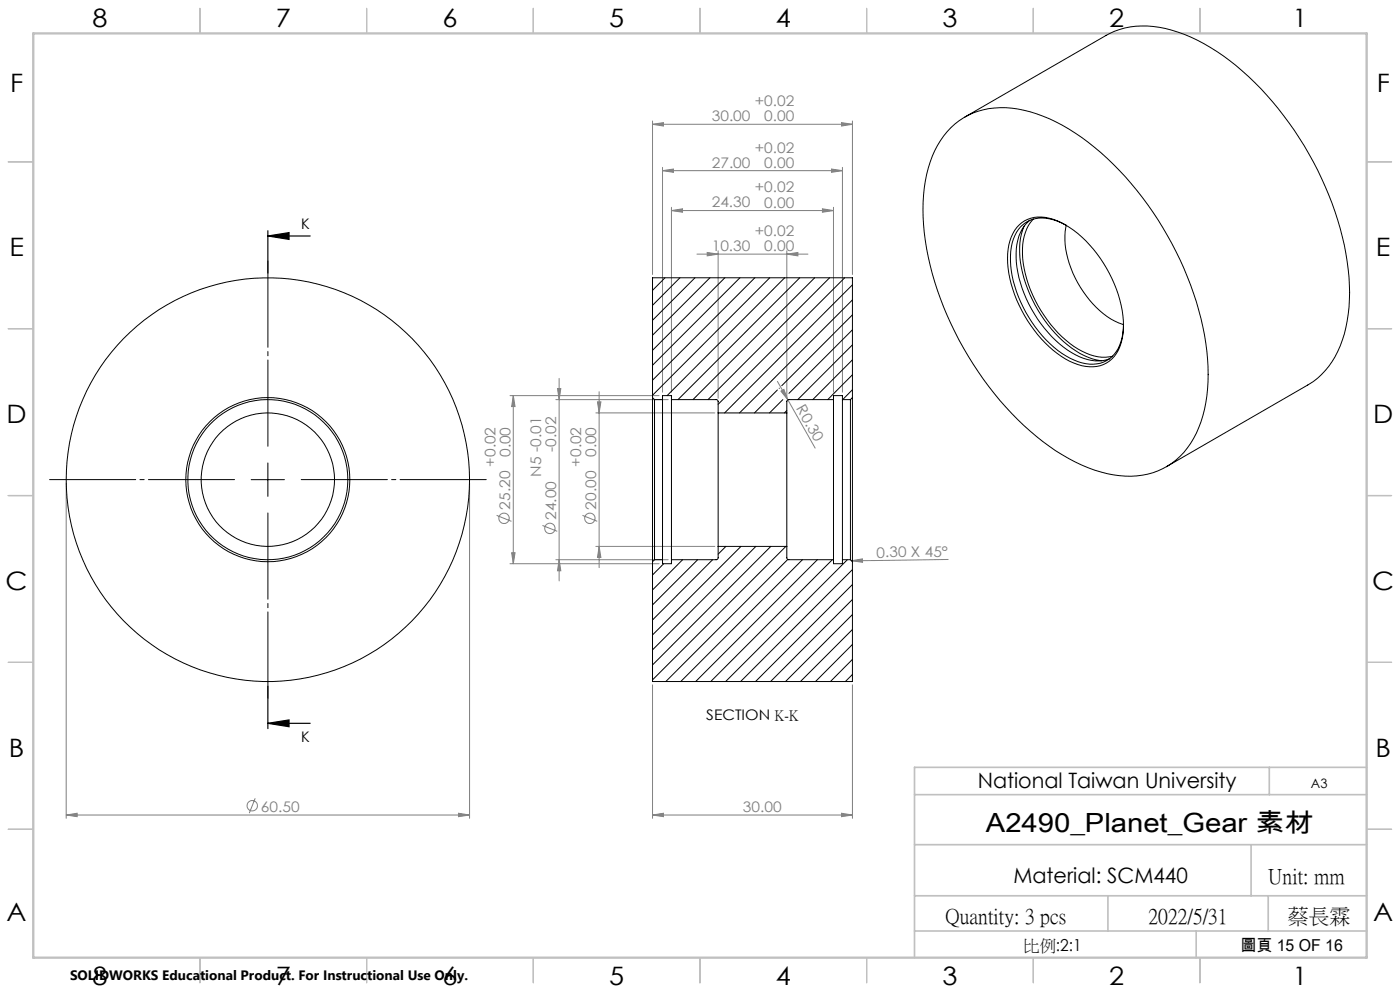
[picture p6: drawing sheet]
<svg xmlns="http://www.w3.org/2000/svg" width="420mm" height="297mm" viewBox="0 0 420 297" stroke-linecap="round" stroke-linejoin="round" font-family="sans-serif">
<g fill="none" stroke="#808080" stroke-width=".3">
<path d="M195.8 37.2l3.2-.4v1zM195.8 36.3v46M195.8 37.2h59.9M252.4 36.8l3.3 .4-3.3 .6zM255.7 36.3v46M198.8 51.1l3.2-.4v.9zM198.8 50.2v67.3M198.8 51.1h53.9M249.4 50.7l3.3 .4-3.3 .5zM252.7 50.2v67.3M201.4 63.1l3.4-.5v1zM201.4 62.1v55.4"/>
<path d="M201.4 63.1h48.6M209.1 76.2h33.3M212.2 75.7l3.2 .5-3.2 .5zM215.4 75.2v44.1M236 76.2l3.4-.5v1zM236 75.2v44.1M246.7 62.6l3.3 .5-3.3 .5zM250 62.1v55.4M153 118.6h44.7M154 118.6l.5 3.2h-1zM154 118.6v50.3M166.8 119.8h33.6"/>
<path d="M167.3 116.4h.9l-.5 3.4zM167.7 113.4v60.7M179.7 117.4v52.7M233.2 114.3l11.3 20M234.3 117.2l.9-.5 1.2 3.1zM178.8 123.8h35.7M179.2 120.4h1.1l-.6 3.4zM19.9 144.7v100.5M140.9 144.7v100.5M149 154.4l4.4 1.8M162.7 157.5l4.5 1.7M174.7 154.4l4.5 1.8"/>
<path d="M153 168.9h44.7M153.5 165.7h1l-.5 3.2zM166.8 167.7h33.6M167.7 167.7l.5 3.4h-.9zM178.8 163.8h35.7M179.7 163.8l.6 3.3h-1.1zM255.4 168.1l3.3-.6 .1 1zM284.4 167.7l-29 .4M195.8 205.2v40M255.7 205.2v40M76.6 239.3l-1.8 4.4M19.9 244.3l3.2-.6v1.1z"/>
<path d="M19.9 244.3h121M137.5 243.7l3.4 .6-3.4 .5zM195.8 244.3l3.2-.6v1.1zM195.8 244.3h59.9M252.4 243.7l3.3 .6-3.3 .5z"/>
<circle cx="151.2" cy="155.3" r="1.56"/>
<circle cx="165" cy="158.4" r="1.56"/>
<circle cx="177" cy="155.3" r="1.56"/>
<circle cx="75.7" cy="241.5" r="1.56"/>
</g>
<path d="M80.4 70.7h12.7M80.4 69.1v12.7M80.4 70.7l6.3-1v2.1zM80.4 205.7v12.7M80.4 216.8h12.7M80.4 216.8l6.3-1v2z" fill="none" stroke="#000" stroke-width=".35"/>
<path d="M80.4 133.7v-55.5M70.4 143.7h-55.5M80.4 153.7v55.5M90.4 143.7h55.5" fill="none" stroke="#000" stroke-width=".3" stroke-dasharray="30.5 1.3 1.3 1.3" stroke-dashoffset="4.6"/>
<path d="M80.4 138.7v10.1M75.4 143.8h9.9" fill="none" stroke="#000" stroke-width=".3"/>
<g fill="none" stroke="#c0c0c0" stroke-width=".35">
<path d="M60 2.5v7.5M110 2.5v7.5M160 2.5v7.5M210 2.5v7.5M260 2.5v7.5M310 2.5v7.5M360 2.5v7.5M2.5 48.5h7.5M410 48.5h7.5M2.5 98.5h7.5M410 98.5h7.5M2.5 148.5h7.5"/>
<path d="M410 148.5h7.5M2.5 198.5h7.5M410 198.5h7.5M2.5 248.5h7.5M410 248.5h7.5M60 287v7.5M110 287v7.5M160 287v7.5M210 287v7.5M260 287v7.5M310 287v7.5M360 287v7.5"/>
</g>
<path d="M274.4 238.2h135.6M380.8 230v8.2M410 230h-135.6v56.9M274.4 253.1h135.6M375.3 253.1v15.4M274.4 279h135.7M274.4 268.5h135.6M332.4 268.5v10.5M358.8 279v8M380.5 268.5v10.5" fill="none" stroke="#c0c0c0" stroke-width=".5"/>
<path d="M10 10h400v277h-400z" fill="none" stroke="#c0c0c0" stroke-width=".7"/>
<path d="M80.4 70.7l6.3-1v2.1zM80.4 216.8l6.3-1v2z" fill="#000"/>
<g fill="#808080">
<path d="M255.4 168.1l3.3-.6 .1 1z"/>
<path d="M234.3 117.2l.9-.5 1.2 3.1z"/>
<path d="M236 76.2l3.4-.5v1zM212.2 75.7l3.2 .5-3.2 .5zM252.4 36.8l3.3 .4-3.3 .6zM195.8 37.2l3.2-.4v1z"/>
<path d="M19.9 244.3l3.2-.6v1.1zM137.5 243.7l3.4 .6-3.4 .5zM195.8 244.3l3.2-.6v1.1zM252.4 243.7l3.3 .6-3.3 .5zM201.4 63.1l3.4-.5v1zM246.7 62.6l3.3 .5-3.3 .5zM198.8 51.1l3.2-.4v.9zM249.4 50.7l3.3 .4-3.3 .5z"/>
<path d="M179.2 120.4h1.1l-.6 3.4zM179.7 163.8l.6 3.3h-1.1zM167.3 116.4h.9l-.5 3.4zM167.7 167.7l.5 3.4h-.9z"/>
<path d="M154 118.6l.5 3.2h-1zM153.5 165.7h1l-.5 3.2z"/>
</g>
<g fill="none" stroke="#000" stroke-width=".3">
<path d="M285.3 38.2a22.9 22.9 0 0 1 21.9-5.1 57.8 57.8 0 0 1 26.8 16.1 98.8 98.8 0 0 1 28.1 56 44.3 44.3 0 0 1-4 26.2 21.8 21.8 0 0 1-24.1 10.9 51.9 51.9 0 0 1-24.9-13.1 98.2 98.2 0 0 1-31.8-59.5 44.5 44.5 0 0 1 3.9-26.1 24.4 24.4 0 0 1 4.1-5.4zM289.4 35.1l42.4-24.5a24.8 24.8 0 0 1 19.7-1.6 62.3 62.3 0 0 1 26.7 17.6 98.5 98.5 0 0 1 26.3 54.1 44.7 44.7 0 0 1-4 26.2 22.1 22.1 0 0 1-8.2 8.5l-42.4 24.5M305.8 67.4a9.7 9.7 0 0 1 10.1-1.7 32.5 32.5 0 0 1 16.9 16.2 31.5 31.5 0 0 1 3.9 19.7 9.5 9.5 0 0 1-13.3 7.7 30.5 30.5 0 0 1-15.1-13.2 34 34 0 0 1-5.9-21.4l1-3.6a10 10 0 0 1 2.4-3.7zM306.2 67.9a9.7 9.7 0 0 1 11.1-1.6l2.5 1.2a28.4 28.4 0 0 0 7 22.4 21.8 21.8 0 0 0 10.2 7.4 12.1 12.1 0 0 1-5 10.8 11.4 11.4 0 0 1-11-.8 36.8 36.8 0 0 1-16.6-21.5 22.7 22.7 0 0 1 0-15.2zM307.2 67.8a22.9 22.9 0 0 0 0 15.6 39.7 39.7 0 0 0 16.8 22.5l3.7 1.7 2.8 .5M309 66a12.7 12.7 0 0 0-4.2 11.2 37.6 37.6 0 0 0 16.7 28.5 12.8 12.8 0 0 0 11.4 1.8M310 65.6a14.5 14.5 0 0 0-3.2 11.9 38.1 38.1 0 0 0 16.6 27.1 13.3 13.3 0 0 0 10.4 2.1M199.5 83.3l-3.7 3.7M204 83.3l-8.2 8.2M208.5 83.3l-12.7 12.7M213 83.3l-17.2 17.2M217.5 83.3l-21.7 21.7"/>
<path d="M222 83.3l-26.2 26.2M226.4 83.3l-30.6 30.6M230.9 83.3l-35.1 35.2M235.4 83.3l-35.3 35.3M239.9 83.3l-36.5 36.5M244.4 83.3l-36.5 36.5M248.9 83.3l-36.5 36.5M253.4 83.3l-38 37.9M255.7 85.4l-38.3 38.4M255.7 89.9l-33.8 33.9M255.7 94.4l-21.2 21.2M255.7 98.8l-19 19.1"/>
<path d="M195.8 119.2v49.1M195.8 119.2v-35.9h59.9v35.9M195.8 119.2l.6 .6M196.4 119.8v47.9M196.4 119.8h2.4M198.8 119.8v47.9M198.8 119.8v-1.2h2.6v1.2M201.4 119.8h13.7l.3 .4v3.6M201.4 119.8v47.9M233.2 116.9l-6.9 6.9M233.8 116.3v.1M234.8 119.8l-3.9 4"/>
<path d="M250 119.8h-13.5l-.5 .4v3.6M250 119.8v47.9M250 119.8v-1.2h2.7v1.2M252.7 119.8v47.9M252.7 119.8h2.4M255.1 119.8v47.9M255.7 103.4l-16.4 16.4M255.7 107.8l-11.9 12M255.7 112.3l-7.4 7.5M255.7 116.8l-2.9 3M255.7 119.2v49.1M255.7 119.2l-.6 .6"/>
<path d="M215.4 123.8v40M215.4 123.8h20.6M236 123l-.7 .8M236 123.8v40M195.8 168.3v36h59.9v-36M196.4 167.7h2.4M196.4 167.7l-.6 .6M198.8 167.7v1.2h2.6v-1.2M199.1 168.9l-3.3 3.4M204.8 167.7l-9 9.1M209.3 167.7l-13.5 13.6M213.8 167.7l-18 18.1"/>
<path d="M215.4 163.8v3.5l-.3 .4h-13.7M215.4 163.8h20.6M217.8 163.8l-2.4 2.3M222.3 163.8l-26.5 26.5M226.8 163.8l-31 31M231.2 163.8l-35.4 35.5M235.8 163.8l-40 40M236 163.8v3.5l.5 .4h13.5M236.3 167.7l-36.6 36.6M240.7 167.7l-36.5 36.6M245.2 167.7l-36.5 36.6M249.7 167.7l-36.5 36.6"/>
<path d="M250 167.7v1.2h2.7v-1.2M252.7 167.7h2.4M254.2 167.7l-36.5 36.6M255.1 167.7l.6 .6M255.7 170.7l-33.5 33.6M255.7 175.2l-29 29.1M255.7 179.7l-24.5 24.6M255.7 184.2l-20 20.1M255.7 188.7l-15.6 15.6M255.7 193.1l-11 11.2M255.7 197.6l-6.6 6.7M255.7 202.1l-2.1 2.2"/>
<circle cx="80.3" cy="143.8" r="24.6"/>
<circle cx="80.4" cy="143.8" r="24"/>
<circle cx="80.4" cy="143.8" r="60.5"/>
<circle cx="80.4" cy="143.7" r="20"/>
</g>
<text font-size="7.9" x="295.8" y="249.3">A2490_Planet_Gear 素材</text>
<g font-size="7.6">
<text x="27.7" y="8.2">8</text>
<text x="82.7" y="8.2">7</text>
<text x="132.7" y="8.2">6</text>
<text x="182.7" y="8.2">5</text>
<text x="232.7" y="8.2">4</text>
<text x="282.7" y="8.2">3</text>
<text x="332.7" y="8.2">2</text>
<text x="387.7" y="8.2">1</text>
<text x="3" y="27.5">F</text>
<text x="413" y="27.5">F</text>
<text x="2.8" y="76.7">E</text>
<text x="412.8" y="76.7">E</text>
<text x="2" y="126.7">D</text>
<text x="412" y="126.7">D</text>
<text x="1.7" y="176.7">C</text>
<text x="411.7" y="176.7">C</text>
<text x="2.7" y="226.7">B</text>
<text x="412.7" y="226.7">B</text>
<text x="2" y="276">A</text>
<text x="412" y="276">A</text>
<text x="27.7" y="295.2">8</text>
<text x="82.7" y="295.2">7</text>
<text x="132.7" y="295.2">6</text>
<text x="182.7" y="295.2">5</text>
<text x="232.7" y="295.2">4</text>
<text x="282.7" y="295.2">3</text>
<text x="332.7" y="295.2">2</text>
<text x="387.7" y="295.2">1</text>
</g>
<g font-size="6.3">
<text x="293.3" y="236.3">National Taiwan University</text>
<text x="304" y="264.7">Material: SCM440</text>
<text x="380.5" y="264.6">Unit: mm</text>
<text x="283.7" y="276.6">Quantity: 3 pcs</text>
<text x="344.6" y="276.6">2022/5/31</text>
<text x="386.3" y="276.6">蔡長霖</text>
</g>
<g font-size="4.9">
<text x="307" y="285">比例:2:1</text>
<text x="372.1" y="285.1">圖頁 15 OF 16</text>
</g>
<g font-size="4.4" fill="#808080">
<text x="226.5" y="31.8">+0.02</text>
<text x="213.5" y="36.3">30.00</text>
<text x="229.3" y="36.4">0.00</text>
<text x="226.5" y="45.7">+0.02</text>
<text x="213.5" y="50.2">27.00</text>
<text x="229.3" y="50.3">0.00</text>
<text x="226.5" y="57.7">+0.02</text>
<text x="213.5" y="62.2">24.30</text>
<text x="229.3" y="62.2">0.00</text>
<text x="226.4" y="70.7">+0.02</text>
<text x="213.5" y="75.2">10.30</text>
<text x="229.3" y="75.3">0.00</text>
<text x="238.7" y="122.4" transform="rotate(60 238.7 122.4)">R0.30</text>
<text x="153.1" y="137" transform="rotate(-90 153.1 137)">0.00</text>
<text x="166.9" y="135.5" transform="rotate(-90 166.9 135.5)">-0.02</text>
<text x="178.9" y="137" transform="rotate(-90 178.9 137)">0.00</text>
<text x="148.6" y="139.8" transform="rotate(-90 148.6 139.8)">+0.02</text>
<text x="162.4" y="142.9" transform="rotate(-90 162.4 142.9)">N5 -0.01</text>
<text x="174.4" y="139.8" transform="rotate(-90 174.4 139.8)">+0.02</text>
<text x="153.1" y="152.8" transform="rotate(-90 153.1 152.8)">25.20</text>
<text x="166.8" y="155.8" transform="rotate(-90 166.8 155.8)">24.00</text>
<text x="178.8" y="152.8" transform="rotate(-90 178.8 152.8)">20.00</text>
<text x="262.9" y="167.1" transform="rotate(-1 262.9 167.1)">0.30 X 45°</text>
<text x="78.3" y="243.3">60.50</text>
<text x="222.9" y="243.4">30.00</text>
</g>
<g font-size="4.4">
<text x="90.3" y="68.7">K</text>
<text x="211.9" y="215.8">SECTION K-K</text>
<text x="90.3" y="222.2">K</text>
</g>
<text font-size="4.1" x="21" y="293.7">SOLIDWORKS Educational Product. For Instructional Use Only.</text>
<text font-size="3.9" x="393.3" y="236.2">A3</text>
</svg>
